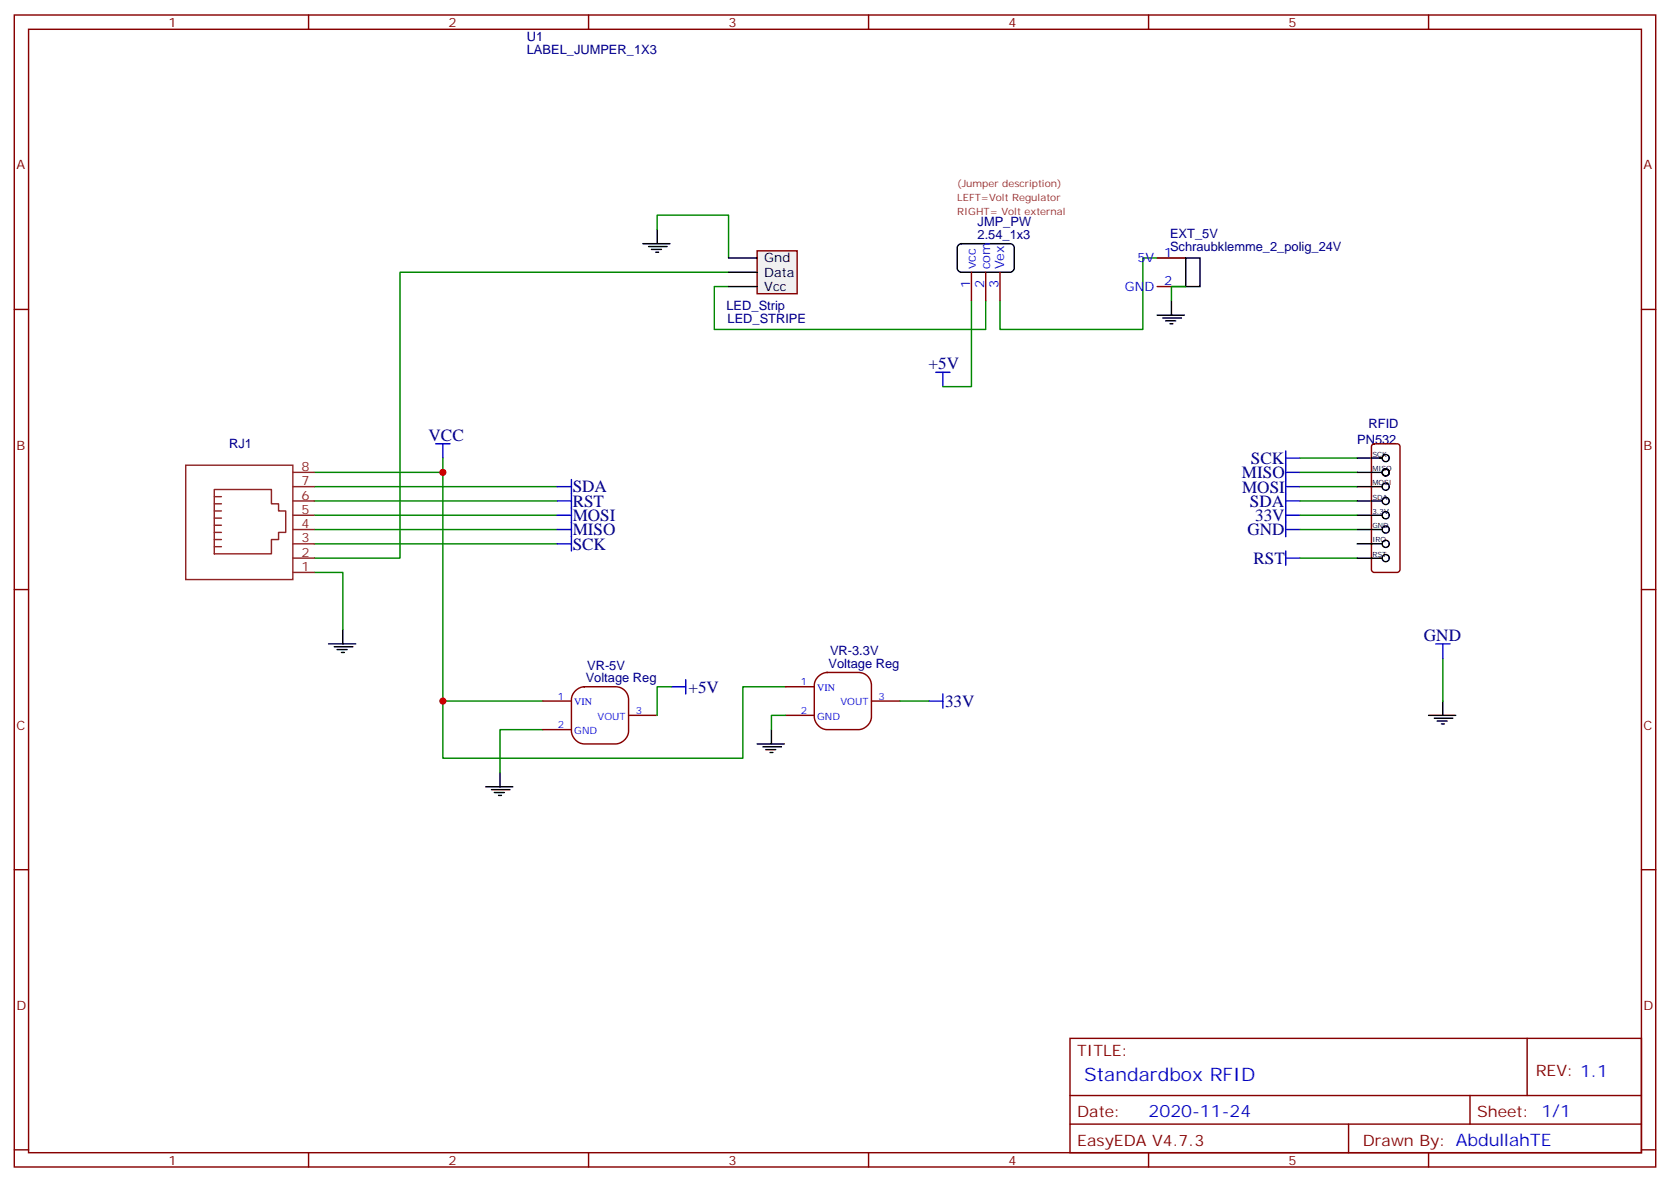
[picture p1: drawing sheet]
<svg xmlns="http://www.w3.org/2000/svg" width="412mm" height="292mm" viewBox="0 0 412 292" stroke-linecap="round" stroke-linejoin="round" font-family="sans-serif">
<g fill="none" stroke="#870000" stroke-width=".35">
<path d="M3.5 3.7h405.4v284.3h-405.4zM7.1 7.2h398.2v277.3h-398.2zM76.2 3.7v3.5M145.3 3.7v3.5M214.5 3.7v3.5M283.6 3.7v3.5M352.8 3.7v3.5M3.5 76.4h3.6M239.9 67.2v7.1M243.4 67.2v7.1M246.9 67.2v7.1M405.3 76.4h3.6"/>
<path d="M3.5 145.5h3.6M405.3 145.5h3.6M3.5 214.7h3.6M405.3 214.7h3.6M264.2 256.3h141.1v28.2h-141.1zM377.1 256.3v14.1M264.2 270.4h141.1M264.2 277.5h141.1M333 277.5v7M363 270.4v7.1M3.5 283.8h3.6M76.2 284.5v3.5"/>
<path d="M145.3 284.5v3.5M214.5 284.5v3.5M283.6 284.5v3.5M352.8 284.5v3.5M405.3 283.8h3.6"/>
</g>
<g fill="none" stroke="#00f" stroke-width=".35">
<path d="M231.1 91.9h3.5M232.8 91.9v3.5M107.6 109.5h3.5M109.4 109.5v3.6M141.1 118.4v17.6M317.5 111.3v21.2M317.5 116.6h3.5M317.5 113.1h3.5M137.6 120.1h3.5M137.6 134.2h3.5M137.6 127.2h3.5M137.6 130.7h3.5"/>
<path d="M137.6 123.6h3.5M317.5 120.1h3.5M317.5 127.2h3.5M317.5 130.7h3.5M317.5 123.6h3.5M317.5 136v3.5M317.5 137.8h3.5M354.5 158.9h3.6M356.3 158.9v3.6M165.8 169.5h3.5M169.3 167.7v3.6M229.3 173h3.5"/>
<path d="M232.8 171.3v3.5"/>
</g>
<g fill="none" stroke="#000" stroke-width=".35">
<path d="M162.3 56.6v3.5M158.7 60.1h6.8M160.2 60.9h4.5M160.9 61.6h2.4M161.9 62.3h.7M236.6 60.6l.8-.5h12a1.06 1.06 0 0 1 1.1 1.1v4.9a1.13 1.13 0 0 1-1.1 1.1h-12a1.13 1.13 0 0 1-1-1.1v-4.9zM285.8 77.8h6.7M287.2 78.5h4.5M287.9 79.2h2.4M288.9 79.9h.7M289.3 74.3v3.5M81.1 158.9h6.7"/>
<path d="M82.5 159.6h4.6M84.7 155.4v3.5M83.3 160.3h2.4M84.3 161h.7M352.8 176.6h6.7M354.2 177.3h4.6M354.9 178h2.5M356 178.7h.7M356.3 173v3.6M119.9 194.2h6.7M121.4 194.9h4.5M122.1 195.6h2.4"/>
<path d="M123.1 196.3h.7M123.5 190.7v3.5M187 183.6h6.7M188.4 184.3h4.6M189.1 185h2.5M190.1 185.7h.8M190.5 180.1v3.5"/>
</g>
<g fill="none" stroke="#008700" stroke-width=".35">
<path d="M162.3 56.6v-3.5h17.6v10.6M179.9 67.2h-81.1v70.6h-21.2M179.9 70.7h-3.5v10.6h67v-7M239.9 74.3v21.1h-7.1M292.8 63.7h-10.6v17.6h-35.3v-7M109.4 113.1v3.5h-31.8M109.4 116.6v56.4h24.7M321 113.1h14.1M321 116.6h14.1M77.6 123.6h60M77.6 127.2h60M77.6 120.1h60"/>
<path d="M77.6 130.7h60M77.6 134.2h60M321 123.6h14.1M321 127.2h14.1M321 120.1h14.1M321 130.7h14.1M321 137.8h14.1M77.6 141.3h7.1v14.1M194 169.5h-10.6v17.6h-74v-14.1M356.3 162.5v10.5M134.1 180.1h-10.6v10.6"/>
</g>
<path d="M201.9 167.2a3.4 3.4 0 0 1 2.4-1.2h7.7a3.2 3.2 0 0 1 3.2 3.2v7.7a3.4 3.4 0 0 1-3.2 3.2h-7.7a3.4 3.4 0 0 1-3.2-3.2v-7.7l.1-.8z" fill="#fff" stroke="#870000" stroke-width=".35"/>
<path d="M194 169.5h7.1M194 176.6h7.1M215.2 173h7" fill="none" stroke="#870000" stroke-width=".35"/>
<path d="M222.2 173h7.1" fill="none" stroke="#008700" stroke-width=".35"/>
<path d="M141.9 170.7a3.4 3.4 0 0 1 2.4-1.2h7.7a3.2 3.2 0 0 1 3.2 3.2v7.7a3.4 3.4 0 0 1-3.2 3.2h-7.7a3.4 3.4 0 0 1-3.2-3.2v-7.7l.1-.7z" fill="#fff" stroke="#870000" stroke-width=".35"/>
<path d="M285.8 63.7h7M285.8 70.7h7M338.9 109.7l.5-.2h5.6a.71 .71 0 0 1 .7 .7v30.4a.76 .76 0 0 1-.7 .7h-5.6a.76 .76 0 0 1-.7-.7v-30.4zM134.1 173h7M155.2 176.6h7.1M134.1 180.1h7" fill="none" stroke="#870000" stroke-width=".35"/>
<path d="M292.8 70.7h-3.5v3.6M165.8 169.5h-3.5v7.1M194 176.6h-3.5v3.5" fill="none" stroke="#008700" stroke-width=".35"/>
<g fill="none" stroke="#8c2424" stroke-width=".35">
<path d="M45.9 114.8h26.4v28.3h-26.4zM72.3 116.6h5.3M52.9 134.9h1.8M52.9 133.2h1.8M52.9 131.4h1.8M52.9 129.6h1.8M52.9 127.9h1.8M52.9 126.1h1.8M52.9 124.4h1.8M52.9 122.6h1.8M52.9 120.8h14.1v3.6h1.8v1.7h1.8v5.3h-1.8v1.8h-1.8v3.5h-14.1zM72.3 137.8h5.3"/>
<path d="M72.3 134.2h5.3M72.3 130.7h5.3M72.3 127.2h5.3M72.3 123.6h5.3M72.3 120.1h5.3M72.3 141.3h5.3"/>
</g>
<g fill="none" stroke="#000" stroke-width=".35">
<path d="M292.8 63.7h3.5v7h-3.5zM335.1 113.1h6h-.3M335.1 116.6h6M335.1 137.8h6M335.1 134.2h6M335.1 130.7h6M335.1 127.2h6M335.1 123.6h6M335.1 120.1h6"/>
<circle cx="342.2" cy="113.1" r=".88"/>
<circle cx="342.2" cy="116.6" r=".88"/>
<circle cx="342.2" cy="127.2" r=".88"/>
<circle cx="342.2" cy="134.2" r=".88"/>
<circle cx="342.2" cy="123.6" r=".88"/>
<circle cx="342.2" cy="120.1" r=".88"/>
<circle cx="342.2" cy="130.7" r=".88"/>
<circle cx="342.2" cy="137.8" r=".88"/>
</g>
<path d="M187 61.9h9.8v10.6h-9.8z" fill="#f0f0f0" stroke="#870000" stroke-width=".35"/>
<path d="M179.9 70.7h7.1M179.9 67.2h7.1M179.9 63.7h7.1" fill="none" stroke="#000" stroke-width=".35"/>
<g fill="#c00">
<circle cx="109.4" cy="116.6" r=".88"/>
<circle cx="109.4" cy="173" r=".88"/>
</g>
<text font-size="4.6" fill="#00f" x="267.8" y="266.9">Standardbox RFID</text>
<g font-size="4.2" fill="#000080">
<text x="229.3" y="91.2">+5V</text>
<text x="105.8" y="108.8">VCC</text>
<text x="306.7" y="118">MISO</text>
<text x="308.9" y="114.5">SCK</text>
<text x="141.4" y="121.6">SDA</text>
<text x="141.4" y="125.1">RST</text>
<text x="306.7" y="121.6">MOSI</text>
<text x="308.6" y="125.1">SDA</text>
<text x="141.4" y="128.6">MOSI</text>
<text x="310" y="128.6">33V</text>
<text x="141.4" y="135.7">SCK</text>
<text x="141.4" y="132.1">MISO</text>
<text x="308.1" y="132.1">GND</text>
<text x="309.5" y="139.2">RST</text>
<text x="351.6" y="158.1">GND</text>
<text x="170" y="170.9">+5V</text>
<text x="233.4" y="174.4">33V</text>
</g>
<text font-size="4.2" fill="#00f" x="283.6" y="275.7">2020-11-24</text>
<g font-size="3.9" fill="#800">
<text x="266" y="260.5">TITLE:</text>
<text x="379.2" y="265.5">REV: 1.1</text>
<text x="266" y="275.7">Date:</text>
<text x="364.8" y="275.7">Sheet: 1/1</text>
<text x="266" y="282.8">EasyEDA V4.7.3</text>
<text x="336.5" y="282.8">Drawn By: AbdullahTE</text>
</g>
<g font-size="3.2" fill="#800">
<text x="41.6" y="6.7">1</text>
<text x="110.8" y="6.7">2</text>
<text x="179.9" y="6.7">3</text>
<text x="249.1" y="6.7">4</text>
<text x="318.2" y="6.7">5</text>
<text x="4.1" y="41.8">A</text>
<text x="405.9" y="41.8">A</text>
<text x="4.1" y="110.9">B</text>
<text x="405.9" y="110.9">B</text>
<text x="4.1" y="180.1">C</text>
<text x="405.9" y="180.1">C</text>
<text x="4.1" y="249.2">D</text>
<text x="405.9" y="249.2">D</text>
<text x="41.6" y="287.5">1</text>
<text x="110.8" y="287.5">2</text>
<text x="179.9" y="287.5">3</text>
<text x="249.1" y="287.5">4</text>
<text x="318.2" y="287.5">5</text>
</g>
<g font-size="3.2" fill="#000080">
<text x="130.1" y="10">U1</text>
<text x="130.1" y="13.2">LABEL_JUMPER_1X3</text>
<text x="241.4" y="59.1">2.54_1x3</text>
<text x="241.4" y="55.9">JMP_PW</text>
<text x="288.9" y="58.7">EXT_5V</text>
<text x="288.9" y="61.9">Schraubklemme_2_polig_24V</text>
<text x="179.4" y="76.5">LED_Strip</text>
<text x="179.7" y="79.7">LED_STRIPE</text>
<text x="338" y="105.5">RFID</text>
<text x="56.6" y="110.6">RJ1</text>
<text x="335.1" y="109.5">PN532</text>
<text x="205" y="161.7">VR-3.3V</text>
<text x="145" y="165.3">VR-5V</text>
<text x="204.6" y="164.9">Voltage Reg</text>
<text x="144.6" y="168.5">Voltage Reg</text>
</g>
<g font-size="3.2">
<text x="188.7" y="64.7">Gnd</text>
<text x="188.7" y="71.8">Vcc</text>
<text x="188.7" y="68.3">Data</text>
</g>
<g font-size="3.2" fill="#00f">
<text x="280.9" y="64.7">5V</text>
<text x="287.5" y="63.3">1</text>
<text x="239.5" y="71" transform="rotate(-90 239.5 71)">1</text>
<text x="240.9" y="66.5" transform="rotate(-90 240.9 66.5)">vcc</text>
<text x="243.1" y="71" transform="rotate(-90 243.1 71)">2</text>
<text x="244.5" y="66.5" transform="rotate(-90 244.5 66.5)">com</text>
<text x="246.6" y="71" transform="rotate(-90 246.6 71)">3</text>
<text x="248" y="66.5" transform="rotate(-90 248 66.5)">Vex</text>
<text x="277.8" y="71.8">GND</text>
<text x="287.5" y="70.4">2</text>
</g>
<g font-size="3.2" fill="#8d2323">
<text x="74.4" y="119.8">7</text>
<text x="74.4" y="116.2">8</text>
<text x="74.4" y="123.3">6</text>
<text x="74.4" y="130.4">4</text>
<text x="74.4" y="126.8">5</text>
<text x="74.4" y="137.4">2</text>
<text x="74.4" y="133.9">3</text>
<text x="74.4" y="140.9">1</text>
</g>
<g font-size="2.5" fill="#8d2323">
<text x="236.4" y="46">(Jumper description)</text>
<text x="236.4" y="49.6">LEFT=Volt Regulator</text>
<text x="236.4" y="53.1">RIGHT= Volt external</text>
</g>
<g font-size="2.5" fill="#00f">
<text x="137.8" y="172.7">1</text>
<text x="197.7" y="169.2">1</text>
<text x="201.8" y="170.6">VIN</text>
<text x="217" y="172.7">3</text>
<text x="137.8" y="179.7">2</text>
<text x="141.8" y="174.1">VIN</text>
<text x="147.6" y="177.6">VOUT</text>
<text x="157" y="176.2">3</text>
<text x="197.7" y="176.2">2</text>
<text x="201.8" y="177.6">GND</text>
<text x="207.5" y="174.1">VOUT</text>
<text x="141.8" y="181.2">GND</text>
</g>
<g font-size="1.8">
<text x="338.9" y="112.7">SCK</text>
<text x="338.9" y="119.8">MOSI</text>
<text x="338.9" y="116.2">MISO</text>
<text x="338.9" y="123.3">SDA</text>
<text x="338.9" y="130.4">GND</text>
<text x="338.9" y="126.8">3.3V</text>
<text x="338.9" y="137.4">RST</text>
<text x="338.9" y="133.9">IRQ</text>
</g>
</svg>
